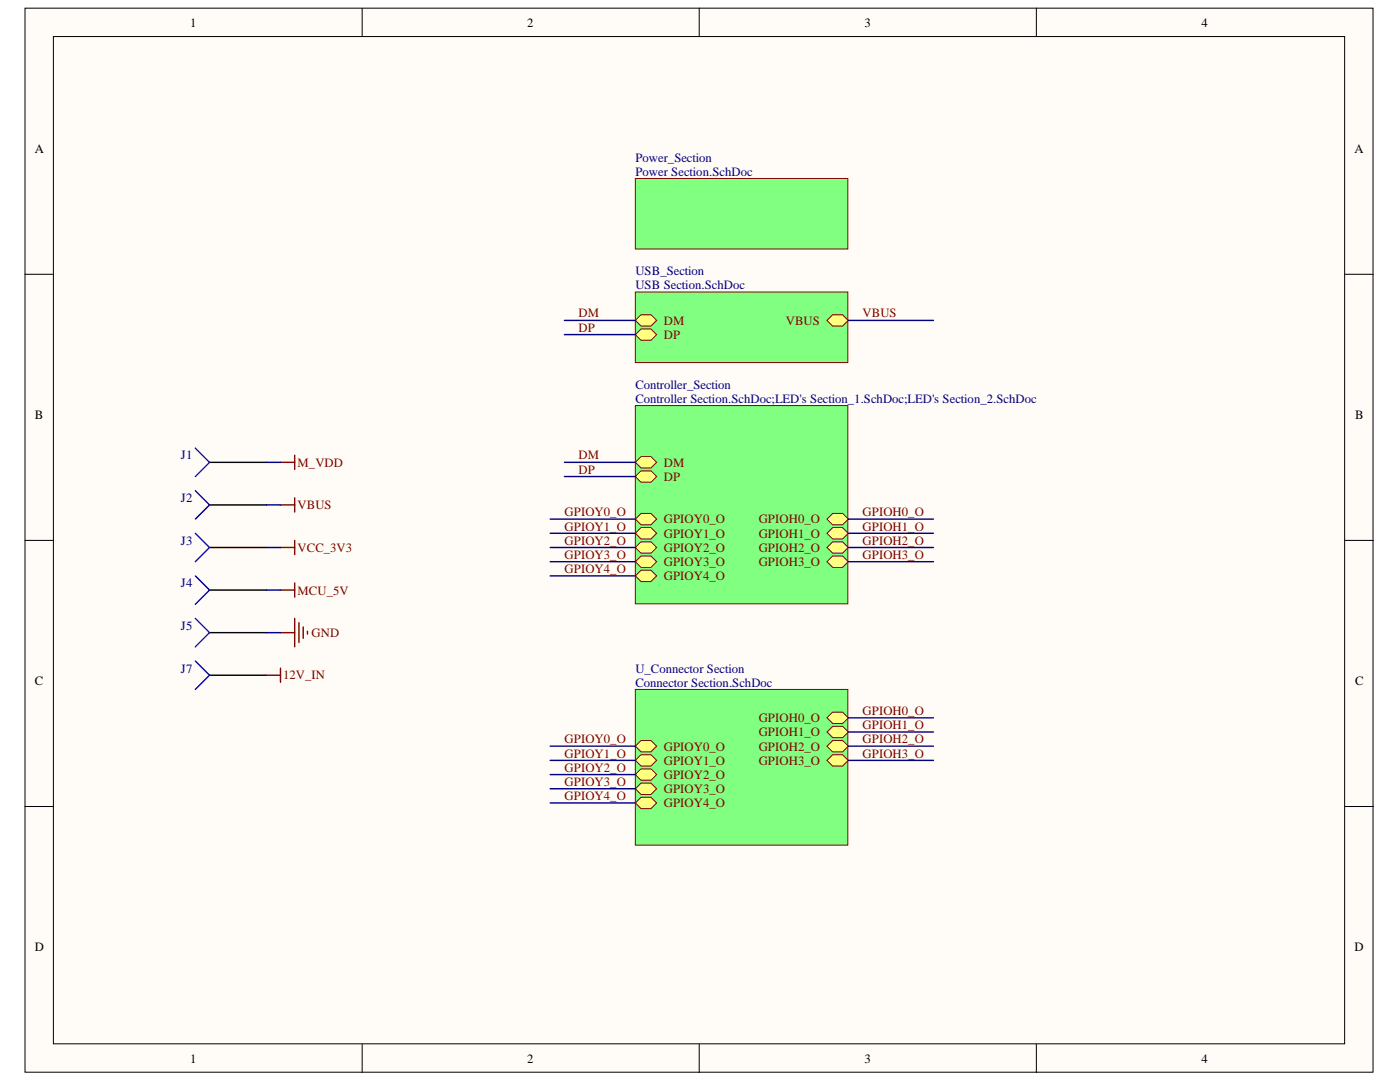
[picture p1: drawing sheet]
<svg xmlns="http://www.w3.org/2000/svg" width="279mm" height="216mm" viewBox="0 0 279 216" stroke-linecap="round" stroke-linejoin="round" font-family="sans-serif">
<g fill="#fffcf8" stroke="#000" stroke-width=".2">
<path d="M5 1.6h269v212.3h-269z"/>
<path d="M10.7 7.3h257.7v201h-257.7z"/>
</g>
<path d="M72.3 1.6v5.7M139.5 1.6v5.7M206.8 1.6v5.7M5 54.7h5.7M268.4 54.7h5.7M5 107.8h5.7M268.4 107.8h5.7M5 160.9h5.7M268.4 160.9h5.7M72.3 208.4v5.6M139.5 208.4v5.6M206.8 208.4v5.6" fill="none" stroke="#000" stroke-width=".2"/>
<path d="M58.8 99.3v2.9M56 100.8h2.8M56 109.2h2.8M56 117.7h2.8M58.8 107.8v2.9M58.8 116.3v2.9M56 126.2h2.8M58.8 123.4v5.7M59.7 124.3v3.9M60.5 125.1v2.3M61.4 126v.5" fill="none" stroke="#800000" stroke-width=".28"/>
<g fill="#80ff80" stroke="#800000" stroke-width=".2">
<path d="M126.8 35.6h42.4v14.1h-42.4z"/>
<path d="M126.8 80.9h42.4v39.6h-42.4z"/>
</g>
<path d="M126.8 95.1l1.1-1.1h2l1.1 1.1-1.1 1.1h-2z" fill-rule="evenodd" fill="#ffff80"/>
<path d="M126.8 95.1l1.1-1.1h2l1.1 1.1-1.1 1.1h-2z" fill="none" stroke="#800000" stroke-width=".2"/>
<path d="M126.8 103.6l1.1-1.2h2l1.1 1.2-1.1 1.1h-2z" fill-rule="evenodd" fill="#ffff80"/>
<path d="M126.8 103.6l1.1-1.2h2l1.1 1.2-1.1 1.1h-2z" fill="none" stroke="#800000" stroke-width=".2"/>
<path d="M126.8 92.3l1.1-1.2h2l1.1 1.2-1.1 1.1h-2z" fill-rule="evenodd" fill="#ffff80"/>
<path d="M126.8 92.3l1.1-1.2h2l1.1 1.2-1.1 1.1h-2z" fill="none" stroke="#800000" stroke-width=".2"/>
<path d="M126.8 106.4l1.1-1.1h2l1.1 1.1-1.1 1.1h-2z" fill-rule="evenodd" fill="#ffff80"/>
<path d="M126.8 106.4l1.1-1.1h2l1.1 1.1-1.1 1.1h-2z" fill="none" stroke="#800000" stroke-width=".2"/>
<path d="M165 103.6l1.2-1.2h2l1.1 1.2-1.1 1.1h-2z" fill-rule="evenodd" fill="#ffff80"/>
<path d="M165 103.6l1.2-1.2h2l1.1 1.2-1.1 1.1h-2z" fill="none" stroke="#800000" stroke-width=".2"/>
<path d="M165 106.4l1.2-1.1h2l1.1 1.1-1.1 1.1h-2z" fill-rule="evenodd" fill="#ffff80"/>
<path d="M165 106.4l1.2-1.1h2l1.1 1.1-1.1 1.1h-2z" fill="none" stroke="#800000" stroke-width=".2"/>
<path d="M126.8 112.1l1.1-1.2h2l1.1 1.2-1.1 1.1h-2z" fill-rule="evenodd" fill="#ffff80"/>
<path d="M126.8 112.1l1.1-1.2h2l1.1 1.2-1.1 1.1h-2z" fill="none" stroke="#800000" stroke-width=".2"/>
<path d="M126.8 109.2l1.1-1.1h2l1.1 1.1-1.1 1.2h-2z" fill-rule="evenodd" fill="#ffff80"/>
<path d="M126.8 109.2l1.1-1.1h2l1.1 1.1-1.1 1.2h-2z" fill="none" stroke="#800000" stroke-width=".2"/>
<path d="M165 109.2l1.2-1.1h2l1.1 1.1-1.1 1.2h-2z" fill-rule="evenodd" fill="#ffff80"/>
<path d="M165 109.2l1.2-1.1h2l1.1 1.1-1.1 1.2h-2z" fill="none" stroke="#800000" stroke-width=".2"/>
<path d="M165 112.1l1.2-1.2h2l1.1 1.2-1.1 1.1h-2z" fill-rule="evenodd" fill="#ffff80"/>
<path d="M165 112.1l1.2-1.2h2l1.1 1.2-1.1 1.1h-2z" fill="none" stroke="#800000" stroke-width=".2"/>
<path d="M126.8 114.9l1.1-1.1h2l1.1 1.1-1.1 1.1h-2z" fill-rule="evenodd" fill="#ffff80"/>
<path d="M126.8 114.9l1.1-1.1h2l1.1 1.1-1.1 1.1h-2z" fill="none" stroke="#800000" stroke-width=".2"/>
<path d="M126.8 58.3h42.4v14h-42.4z" fill="#80ff80" stroke="#800000" stroke-width=".2"/>
<path d="M126.8 66.8l1.1-1.2h2l1.1 1.2-1.1 1.1h-2z" fill-rule="evenodd" fill="#ffff80"/>
<path d="M126.8 66.8l1.1-1.2h2l1.1 1.2-1.1 1.1h-2z" fill="none" stroke="#800000" stroke-width=".2"/>
<path d="M126.8 63.9l1.1-1.1h2l1.1 1.1-1.1 1.2h-2z" fill-rule="evenodd" fill="#ffff80"/>
<path d="M126.8 63.9l1.1-1.1h2l1.1 1.1-1.1 1.2h-2z" fill="none" stroke="#800000" stroke-width=".2"/>
<path d="M165 63.9l1.2-1.1h2l1.1 1.1-1.1 1.2h-2z" fill-rule="evenodd" fill="#ffff80"/>
<path d="M165 63.9l1.2-1.1h2l1.1 1.1-1.1 1.2h-2z" fill="none" stroke="#800000" stroke-width=".2"/>
<path d="M56 92.3h2.8M58.8 90.8v2.9" fill="none" stroke="#800000" stroke-width=".28"/>
<path d="M41.8 92.3h11.3M41.8 100.8h11.3M41.8 109.2h11.3M41.8 117.7h11.3M41.8 126.2h11.3" fill="none" stroke="#000" stroke-width=".28"/>
<path d="M39 89.4l2.8 2.9-2.8 2.8M39 97.9l2.8 2.9-2.8 2.8M39 106.4l2.8 2.8-2.8 2.9M39 114.9l2.8 2.8-2.8 2.9M39 123.4l2.8 2.8-2.8 2.9" fill="none" stroke="#00f" stroke-width=".28"/>
<path d="M126.8 137.6h42.4v31h-42.4z" fill="#80ff80" stroke="#800000" stroke-width=".2"/>
<path d="M126.8 148.9l1.1-1.1h2l1.1 1.1-1.1 1.1h-2z" fill-rule="evenodd" fill="#ffff80"/>
<path d="M126.8 148.9l1.1-1.1h2l1.1 1.1-1.1 1.1h-2z" fill="none" stroke="#800000" stroke-width=".2"/>
<path d="M165 143.2l1.2-1.1h2l1.1 1.1-1.1 1.2h-2z" fill-rule="evenodd" fill="#ffff80"/>
<path d="M165 143.2l1.2-1.1h2l1.1 1.1-1.1 1.2h-2z" fill="none" stroke="#800000" stroke-width=".2"/>
<path d="M126.8 151.7l1.1-1.1h2l1.1 1.1-1.1 1.2h-2z" fill-rule="evenodd" fill="#ffff80"/>
<path d="M126.8 151.7l1.1-1.1h2l1.1 1.1-1.1 1.2h-2z" fill="none" stroke="#800000" stroke-width=".2"/>
<path d="M165 146.1l1.2-1.2h2l1.1 1.2-1.1 1.1h-2z" fill-rule="evenodd" fill="#ffff80"/>
<path d="M165 146.1l1.2-1.2h2l1.1 1.2-1.1 1.1h-2z" fill="none" stroke="#800000" stroke-width=".2"/>
<path d="M126.8 154.6l1.1-1.2h2l1.1 1.2-1.1 1.1h-2z" fill-rule="evenodd" fill="#ffff80"/>
<path d="M126.8 154.6l1.1-1.2h2l1.1 1.2-1.1 1.1h-2z" fill="none" stroke="#800000" stroke-width=".2"/>
<path d="M165 148.9l1.2-1.1h2l1.1 1.1-1.1 1.1h-2z" fill-rule="evenodd" fill="#ffff80"/>
<path d="M165 148.9l1.2-1.1h2l1.1 1.1-1.1 1.1h-2z" fill="none" stroke="#800000" stroke-width=".2"/>
<path d="M126.8 157.4l1.1-1.1h2l1.1 1.1-1.1 1.1h-2z" fill-rule="evenodd" fill="#ffff80"/>
<path d="M126.8 157.4l1.1-1.1h2l1.1 1.1-1.1 1.1h-2z" fill="none" stroke="#800000" stroke-width=".2"/>
<path d="M165 151.7l1.2-1.1h2l1.1 1.1-1.1 1.2h-2z" fill-rule="evenodd" fill="#ffff80"/>
<path d="M165 151.7l1.2-1.1h2l1.1 1.1-1.1 1.2h-2z" fill="none" stroke="#800000" stroke-width=".2"/>
<path d="M126.8 160.2l1.1-1.1h2l1.1 1.1-1.1 1.2h-2z" fill-rule="evenodd" fill="#ffff80"/>
<path d="M126.8 160.2l1.1-1.1h2l1.1 1.1-1.1 1.2h-2z" fill="none" stroke="#800000" stroke-width=".2"/>
<g fill="none" stroke="#000080" stroke-width=".28">
<path d="M112.6 63.9h14.2M112.6 66.8h14.2M169.3 63.9h17M53.1 92.3h2.9M112.6 92.3h14.2M112.6 95.1h14.2M53.1 100.8h2.9M53.1 109.2h2.9M53.1 117.7h2.9M109.8 109.2h17M109.8 114.9h17M109.8 112.1h17"/>
<path d="M109.8 106.4h17M109.8 103.6h17M169.3 109.2h17M169.3 112.1h17M169.3 106.4h17M169.3 103.6h17M53.1 126.2h2.9M109.8 148.9h17M109.8 151.7h17M109.8 157.4h17M109.8 154.6h17M169.3 143.2h17"/>
<path d="M169.3 146.1h17M169.3 148.9h17M169.3 151.7h17M109.8 160.2h17"/>
</g>
<path d="M41.8 134.7h11.3" fill="none" stroke="#000" stroke-width=".28"/>
<path d="M39 131.9l2.8 2.8-2.8 2.9" fill="none" stroke="#00f" stroke-width=".28"/>
<path d="M53.1 134.7h2.9M56 133.3v2.9" fill="none" stroke="#800000" stroke-width=".28"/>
<g font-size="2.5">
<text x="38" y="5.3">1</text>
<text x="105.2" y="5.3">2</text>
<text x="172.6" y="5.3">3</text>
<text x="239.8" y="5.3">4</text>
<text x="6.9" y="30.4">A</text>
<text x="270.3" y="30.4">A</text>
<text x="6.9" y="83.6">B</text>
<text x="270.4" y="83.6">B</text>
<text x="6.9" y="136.7">C</text>
<text x="270.4" y="136.7">C</text>
<text x="6.9" y="189.8">D</text>
<text x="270.3" y="189.8">D</text>
<text x="38" y="212.1">1</text>
<text x="105.2" y="212.1">2</text>
<text x="172.6" y="212.1">3</text>
<text x="239.8" y="212.1">4</text>
</g>
<g font-size="2.5" fill="#000080">
<text x="126.8" y="32.2">Power_Section</text>
<text x="126.8" y="35.1">Power Section.SchDoc</text>
<text x="126.8" y="54.9">USB_Section</text>
<text x="126.8" y="57.7">USB Section.SchDoc</text>
<text x="126.8" y="77.6">Controller_Section</text>
<text x="126.8" y="80.3">Controller Section.SchDoc;LED's Section_1.SchDoc;LED's Section_2.SchDoc</text>
<text x="36.1" y="91.7">J1</text>
<text x="36.1" y="100.2">J2</text>
<text x="36.1" y="108.7">J3</text>
<text x="36.1" y="117.2">J4</text>
<text x="36.1" y="125.7">J5</text>
<text x="36.1" y="134.2">J7</text>
<text x="126.8" y="134.2">U_Connector Section</text>
<text x="126.8" y="137">Connector Section.SchDoc</text>
</g>
<g font-size="2.5" fill="#800000">
<text x="115.5" y="63.3">DM</text>
<text x="132.5" y="64.8">DM</text>
<text x="156.8" y="64.8">VBUS</text>
<text x="172.1" y="63.3">VBUS</text>
<text x="115.5" y="66.2">DP</text>
<text x="132.5" y="67.7">DP</text>
<text x="59.4" y="93.1">M_VDD</text>
<text x="115.5" y="91.7">DM</text>
<text x="115.5" y="94.5">DP</text>
<text x="132.5" y="96">DP</text>
<text x="132.5" y="93.1">DM</text>
<text x="59.4" y="101.6">VBUS</text>
<text x="112.7" y="105.9">GPIOY1_O</text>
<text x="112.7" y="103">GPIOY0_O</text>
<text x="132.5" y="104.4">GPIOY0_O</text>
<text x="132.5" y="107.3">GPIOY1_O</text>
<text x="151.4" y="104.4">GPIOH0_O</text>
<text x="151.4" y="107.3">GPIOH1_O</text>
<text x="172.1" y="105.9">GPIOH1_O</text>
<text x="172.1" y="103">GPIOH0_O</text>
<text x="59.4" y="110.1">VCC_3V3</text>
<text x="112.7" y="111.5">GPIOY3_O</text>
<text x="112.7" y="108.7">GPIOY2_O</text>
<text x="132.5" y="113">GPIOY3_O</text>
<text x="132.5" y="110.1">GPIOY2_O</text>
<text x="151.4" y="110.1">GPIOH2_O</text>
<text x="151.4" y="113">GPIOH3_O</text>
<text x="172.1" y="111.5">GPIOH3_O</text>
<text x="172.1" y="108.7">GPIOH2_O</text>
<text x="59.4" y="118.6">MCU_5V</text>
<text x="112.7" y="114.3">GPIOY4_O</text>
<text x="132.5" y="115.8">GPIOY4_O</text>
<text x="62.2" y="127.1">GND</text>
<text x="56.5" y="135.6">12V_IN</text>
<text x="172.1" y="142.7">GPIOH0_O</text>
<text x="112.7" y="148.3">GPIOY0_O</text>
<text x="132.5" y="149.8">GPIOY0_O</text>
<text x="151.4" y="144.1">GPIOH0_O</text>
<text x="151.4" y="146.9">GPIOH1_O</text>
<text x="151.4" y="149.8">GPIOH2_O</text>
<text x="172.1" y="145.5">GPIOH1_O</text>
<text x="172.1" y="148.3">GPIOH2_O</text>
<text x="112.7" y="154">GPIOY2_O</text>
<text x="112.7" y="151.2">GPIOY1_O</text>
<text x="132.5" y="152.6">GPIOY1_O</text>
<text x="132.5" y="155.4">GPIOY2_O</text>
<text x="151.4" y="152.6">GPIOH3_O</text>
<text x="172.1" y="151.2">GPIOH3_O</text>
<text x="112.7" y="159.7">GPIOY4_O</text>
<text x="112.7" y="156.9">GPIOY3_O</text>
<text x="132.5" y="158.2">GPIOY3_O</text>
<text x="132.5" y="161.1">GPIOY4_O</text>
</g>
</svg>
